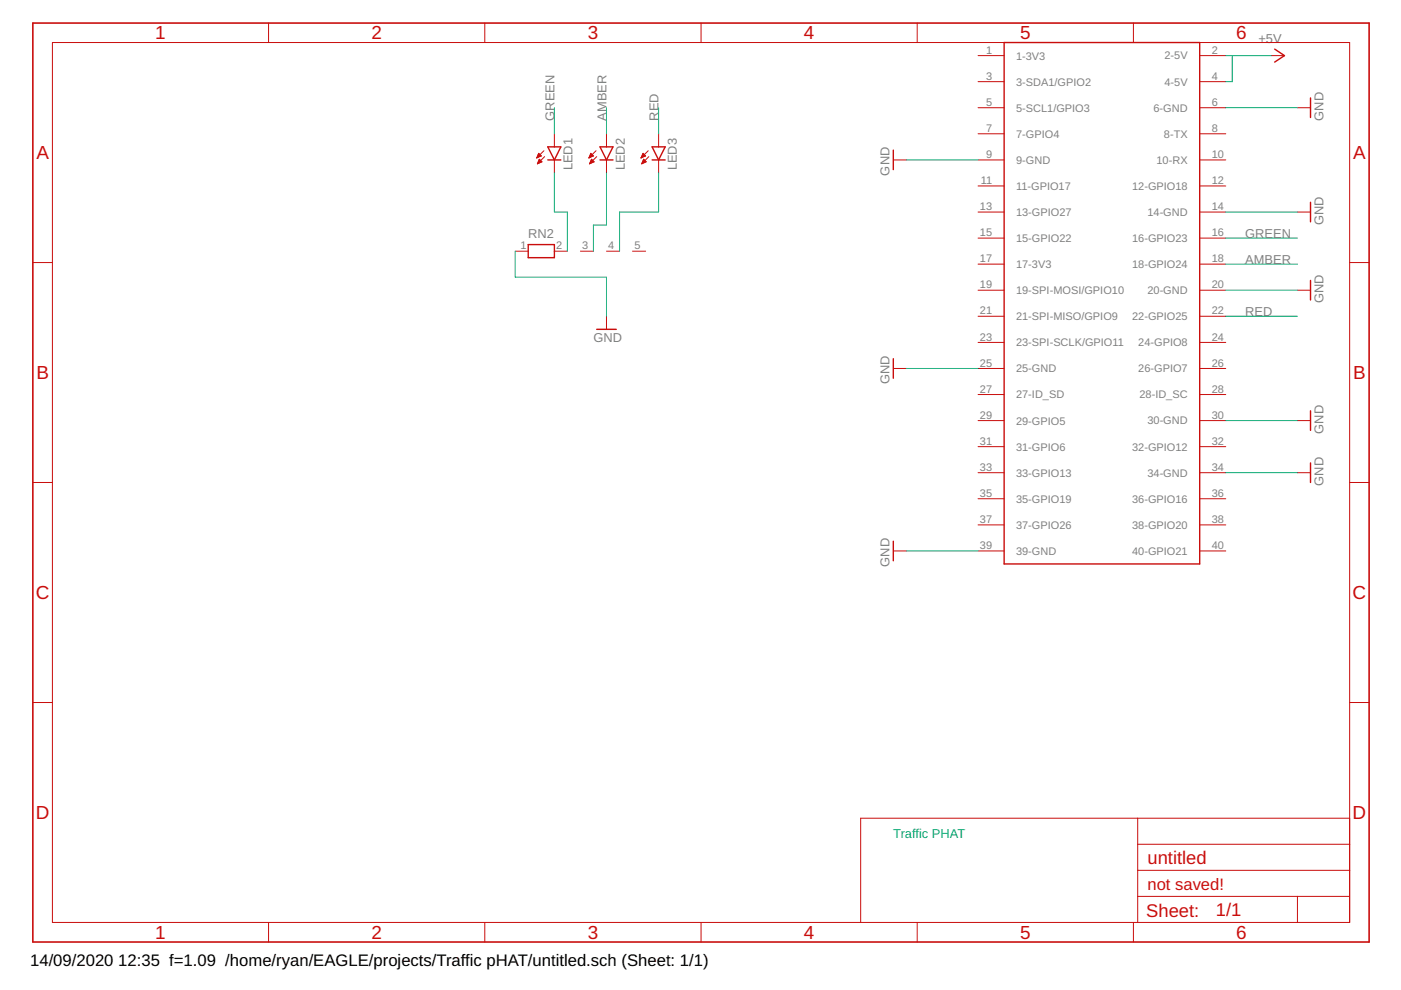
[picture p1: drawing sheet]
<svg xmlns="http://www.w3.org/2000/svg" width="297mm" height="210mm" viewBox="0 0 297 210" stroke-linecap="round" stroke-linejoin="round" font-family="sans-serif">
<g fill="none" stroke="#c90d0c" stroke-width=".21">
<path d="M11.1 9h275.1v186.6h-275.1zM56.9 4.9v4.1M102.8 4.9v4.1M148.6 4.9v4.1M194.5 4.9v4.1M207.4 11.8h5.5M207.4 17.3h5.5M240.3 4.9v4.1M254.4 11.8h5.5M254.4 17.3h5.5M269.6 11.8h2.7M113.8 33.5h.1"/>
<path d="M113.9 33.3h.3M113.9 33.2h.6M114 34.7h.1M114 33.1h.8M114 34.5h.4M114 32.9h.6M114.1 34.4h.6M114.1 32.8h.4M114.1 34.3h.8M114.2 32.7h.2M114.2 34.1h.5M114.3 34h.3"/>
<path d="M114.3 33.9h.1M114.3 33.8l.6 .5-1 .4zM114.8 33.1l-.6-.6-.4 1M114.8 33.1l-1 .4M115.3 32l-1.5 1.5M115.5 33.2l-1.6 1.5M117.5 28.4v2.7M117.5 33.9v2.8M124.9 33.5h.1M124.9 33.3h.3M125 33.2h.5M125 34.7h.1"/>
<path d="M125 33.1h.8M125.1 34.5h.3M125.1 32.9h.6M125.1 34.4h.7M125.2 32.8h.3M125.2 34.3h.7M125.2 32.7h.2M125.2 34.1h.6M125.3 32.5h.1M125.3 34h.3M125.4 33.9h.1M125.8 33.1l-.5-.6-.4 1"/>
<path d="M125.8 33.1l-.9 .4M126 34.3l-.6-.5-.4 .9M126 34.3l-1 .4M126.4 32l-1.5 1.5M126.5 33.2l-1.5 1.5M128.6 28.4v2.7M128.6 33.9v2.8M135.9 33.5h.1M136 33.3h.3M136 33.2h.6M136.1 34.7h.1M136.1 33.1h.8"/>
<path d="M136.1 34.5h.4M136.1 32.9h.6M136.2 34.4h.6M136.2 32.8h.4M136.2 34.3h.8M136.3 32.7h.2M136.3 34.1h.5M136.3 32.5h.1M136.4 34h.3M136.4 33.9h.2M136.5 33.8l.5 .5-.9 .4zM136.9 33.1l-.6-.6-.4 1"/>
<path d="M136.9 33.1l-1 .4M137.4 32l-1.5 1.5M137.6 33.2l-1.5 1.5M139.6 28.4v2.7M139.6 33.9v2.8M189.4 33.9h2.8M207.4 22.8h5.5M207.4 33.9h5.5M207.4 28.4h5.5M207.4 39.4h5.5M254.4 22.8h5.5M254.4 33.9h5.5"/>
<path d="M254.4 28.4h5.5M254.4 39.4h5.5M275.1 22.8h2.8M7 55.7h4.1M109.2 53.3h2.8M117.5 53.3h2.8M123.1 53.3h2.7M128.6 53.3h2.8M134.1 53.3h2.8M207.4 45h5.5M207.4 50.5h5.5M207.4 56h5.5"/>
<path d="M254.4 45h5.5M254.4 50.5h5.5M254.4 56h5.5M275.1 45h2.8M286.2 55.7h4.1M128.6 67.1v2.7M189.4 78.1h2.8M207.4 61.5h5.5M207.4 78.1h5.5M207.4 67.1h5.5M207.4 72.6h5.5M254.4 61.5h5.5"/>
<path d="M254.4 78.1h5.5M254.4 67.1h5.5M254.4 72.6h5.5M275.1 61.5h2.8M207.4 89.2h5.5M207.4 83.7h5.5M207.4 94.7h5.5M254.4 89.2h5.5M254.4 83.7h5.5M254.4 94.7h5.5M275.1 89.2h2.8M7 102.3h4.1"/>
<path d="M189.4 116.8h2.8M207.4 116.8h5.5M207.4 100.2h5.5M207.4 105.7h5.5M207.4 111.3h5.5M254.4 116.8h5.5M254.4 100.2h5.5M254.4 105.7h5.5M254.4 111.3h5.5M275.1 100.2h2.8M286.2 102.3h4.1M7 148.9h4.1"/>
<path d="M286.2 148.9h4.1M241.2 173.5v22.1M241.2 179h45M286.2 173.5h-103.7v22.1M56.9 195.6v4.1M102.8 195.6v4.1M148.6 195.6v4.1M194.5 195.6v4.1M240.3 195.6v4.1M241.2 190.1h45M241.2 184.5h45M275.1 190.1v5.5"/>
</g>
<path d="M7 4.9h283.3v194.8h-283.3z" fill="none" stroke="#c90d0c" stroke-width=".34"/>
<g fill="none" stroke="#c90d0c" stroke-width=".3">
<path d="M212.9 9h41.5v110.6h-41.5zM270.3 10.4l2 1.4-2 1.4M116.1 31.1h2.8l-1.4 2.8zM116.1 33.9h2.8M127.2 33.9h2.8M127.2 31.1h2.8l-1.4 2.8zM138.3 33.9h2.7M138.3 31.1h2.7l-1.4 2.8zM189.4 31.8v4.2M277.9 20.8v4.1M112 51.9h5.5v2.7h-5.5zM277.9 42.9v4.1"/>
<path d="M277.9 59.5v4.1M126.5 69.8h4.2M189.4 76.1v4.1M277.9 87.1v4.1M277.9 98.1v4.2M189.4 114.7v4.2"/>
</g>
<g fill="none" stroke="#0dab76" stroke-width=".21">
<path d="M259.9 11.8h9.7M261.3 11.8v5.5h-1.4M117.5 36.7v8.3h2.8v8.3M117.5 22.8v5.6M128.6 22.8v5.6M128.6 36.7v11h-2.8v5.6M139.6 36.7v8.3h-8.2v8.3M139.6 22.8v5.6M192.2 33.9h15.2M259.9 22.8h15.2M109.2 53.3v5.5h19.4v8.3M259.9 45h15.2"/>
<path d="M259.9 50.5h15.2M259.9 56h15.2M192.2 78.1h15.2M259.9 61.5h15.2M259.9 67.1h15.2M259.9 89.2h15.2M192.2 116.8h15.2M259.9 100.2h15.2"/>
</g>
<g font-size="4" fill="#c90d0c">
<text x="32.9" y="8.4">1</text>
<text x="78.8" y="8.4">2</text>
<text x="124.6" y="8.4">3</text>
<text x="170.4" y="8.4">4</text>
<text x="216.3" y="8.4">5</text>
<text x="262.1" y="8.4">6</text>
<text x="7.7" y="33.8">A</text>
<text x="286.9" y="33.8">A</text>
<text x="7.7" y="80.4">B</text>
<text x="286.9" y="80.4">B</text>
<text x="7.6" y="127">C</text>
<text x="286.8" y="127">C</text>
<text x="7.6" y="173.7">D</text>
<text x="286.8" y="173.7">D</text>
<text x="32.9" y="199.1">1</text>
<text x="78.8" y="199.1">2</text>
<text x="124.6" y="199.1">3</text>
<text x="170.4" y="199.1">4</text>
<text x="216.3" y="199.1">5</text>
<text x="262.1" y="199.1">6</text>
</g>
<g font-size="3.9" fill="#c90d0c">
<text x="243.3" y="183.1">untitled</text>
<text x="243" y="194.3">Sheet:</text>
<text x="257.8" y="194.2">1/1</text>
</g>
<text font-size="3.5" fill="#c90d0c" x="243.3" y="188.7">not saved!</text>
<g font-size="3.5">
<text x="6.4" y="204.7">14/09/2020</text>
<text x="25.1" y="204.7">12:35 f=1.09 /home/ryan/EAGLE/projects/Traffic pHAT/untitled.sch (Sheet: 1/1)</text>
</g>
<g font-size="2.7" fill="#808080">
<text x="266.8" y="9">+5V</text>
<text x="117.5" y="25.6" transform="rotate(-90 117.5 25.6)">GREEN</text>
<text x="128.6" y="25.6" transform="rotate(-90 128.6 25.6)">AMBER</text>
<text x="139.6" y="25.6" transform="rotate(-90 139.6 25.6)">RED</text>
<text x="280.6" y="25.6" transform="rotate(-90 280.6 25.6)">GND</text>
<text x="121.4" y="36.1" transform="rotate(-90 121.4 36.1)">LED1</text>
<text x="132.5" y="36.1" transform="rotate(-90 132.5 36.1)">LED2</text>
<text x="143.5" y="36.1" transform="rotate(-90 143.5 36.1)">LED3</text>
<text x="188.6" y="37.2" transform="rotate(-90 188.6 37.2)">GND</text>
<text x="280.6" y="47.7" transform="rotate(-90 280.6 47.7)">GND</text>
<text x="112" y="50.5">RN2</text>
<text x="264" y="50.5">GREEN</text>
<text x="264" y="56">AMBER</text>
<text x="280.6" y="64.3" transform="rotate(-90 280.6 64.3)">GND</text>
<text x="264" y="67.1">RED</text>
<text x="125.8" y="72.6">GND</text>
<text x="188.6" y="81.4" transform="rotate(-90 188.6 81.4)">GND</text>
<text x="280.6" y="91.9" transform="rotate(-90 280.6 91.9)">GND</text>
<text x="280.6" y="103" transform="rotate(-90 280.6 103)">GND</text>
<text x="188.6" y="120.1" transform="rotate(-90 188.6 120.1)">GND</text>
</g>
<text font-size="2.7" fill="#0dab76" x="189.4" y="177.6">Traffic PHAT</text>
<g font-size="2.3" fill="#808080">
<text x="209.1" y="11.4">1</text>
<text x="256.9" y="11.4">2</text>
<text x="209.1" y="16.9">3</text>
<text x="215.4" y="12.6">1-3V3</text>
<text x="246.9" y="12.6">2-5V</text>
<text x="256.9" y="16.9">4</text>
<text x="209.1" y="22.5">5</text>
<text x="215.4" y="18.1">3-SDA1/GPIO2</text>
<text x="215.4" y="23.7">5-SCL1/GPIO3</text>
<text x="244.6" y="23.7">6-GND</text>
<text x="246.9" y="18.1">4-5V</text>
<text x="256.9" y="22.5">6</text>
<text x="209.1" y="28">7</text>
<text x="215.4" y="29.2">7-GPIO4</text>
<text x="246.8" y="29.2">8-TX</text>
<text x="256.9" y="28">8</text>
<text x="209.1" y="33.5">9</text>
<text x="215.4" y="34.7">9-GND</text>
<text x="245.2" y="34.7">10-RX</text>
<text x="256.9" y="33.5">10</text>
<text x="207.9" y="39">11</text>
<text x="215.4" y="40.3">11-GPIO17</text>
<text x="240" y="40.2">12-GPIO18</text>
<text x="256.9" y="39">12</text>
<text x="207.8" y="44.6">13</text>
<text x="215.4" y="45.8">13-GPIO27</text>
<text x="243.3" y="45.8">14-GND</text>
<text x="256.9" y="44.6">14</text>
<text x="110.3" y="52.9">1</text>
<text x="117.9" y="52.9">2</text>
<text x="123.4" y="52.9">3</text>
<text x="129" y="52.9">4</text>
<text x="134.5" y="52.9">5</text>
<text x="207.8" y="50.1">15</text>
<text x="215.4" y="51.3">15-GPIO22</text>
<text x="240" y="51.3">16-GPIO23</text>
<text x="256.9" y="50.1">16</text>
<text x="207.8" y="55.6">17</text>
<text x="215.4" y="56.8">17-3V3</text>
<text x="240" y="56.8">18-GPIO24</text>
<text x="256.9" y="55.6">18</text>
<text x="207.8" y="61.2">19</text>
<text x="215.4" y="62.4">19-SPI-MOSI/GPIO10</text>
<text x="243.3" y="62.4">20-GND</text>
<text x="256.9" y="61.2">20</text>
<text x="207.8" y="66.7">21</text>
<text x="215.4" y="67.9">21-SPI-MISO/GPIO9</text>
<text x="240" y="67.9">22-GPIO25</text>
<text x="256.9" y="66.7">22</text>
<text x="207.8" y="72.2">23</text>
<text x="207.8" y="77.7">25</text>
<text x="215.4" y="73.4">23-SPI-SCLK/GPIO11</text>
<text x="241.3" y="73.4">24-GPIO8</text>
<text x="256.9" y="72.2">24</text>
<text x="256.9" y="77.7">26</text>
<text x="207.8" y="83.3">27</text>
<text x="215.4" y="78.9">25-GND</text>
<text x="241.3" y="78.9">26-GPIO7</text>
<text x="256.9" y="83.3">28</text>
<text x="207.8" y="88.8">29</text>
<text x="215.4" y="84.5">27-ID_SD</text>
<text x="241.6" y="84.5">28-ID_SC</text>
<text x="243.3" y="90">30-GND</text>
<text x="256.9" y="88.8">30</text>
<text x="207.8" y="94.3">31</text>
<text x="215.4" y="90">29-GPIO5</text>
<text x="215.4" y="95.5">31-GPIO6</text>
<text x="240" y="95.5">32-GPIO12</text>
<text x="256.9" y="94.3">32</text>
<text x="207.8" y="99.8">33</text>
<text x="215.4" y="101.1">33-GPIO13</text>
<text x="243.3" y="101.1">34-GND</text>
<text x="256.9" y="99.8">34</text>
<text x="207.8" y="105.4">35</text>
<text x="215.4" y="106.6">35-GPIO19</text>
<text x="240" y="106.6">36-GPIO16</text>
<text x="256.9" y="105.4">36</text>
<text x="207.8" y="110.9">37</text>
<text x="215.4" y="112.1">37-GPIO26</text>
<text x="240" y="112.1">38-GPIO20</text>
<text x="256.9" y="110.9">38</text>
<text x="207.8" y="116.4">39</text>
<text x="215.4" y="117.6">39-GND</text>
<text x="240" y="117.6">40-GPIO21</text>
<text x="256.9" y="116.4">40</text>
</g>
</svg>
